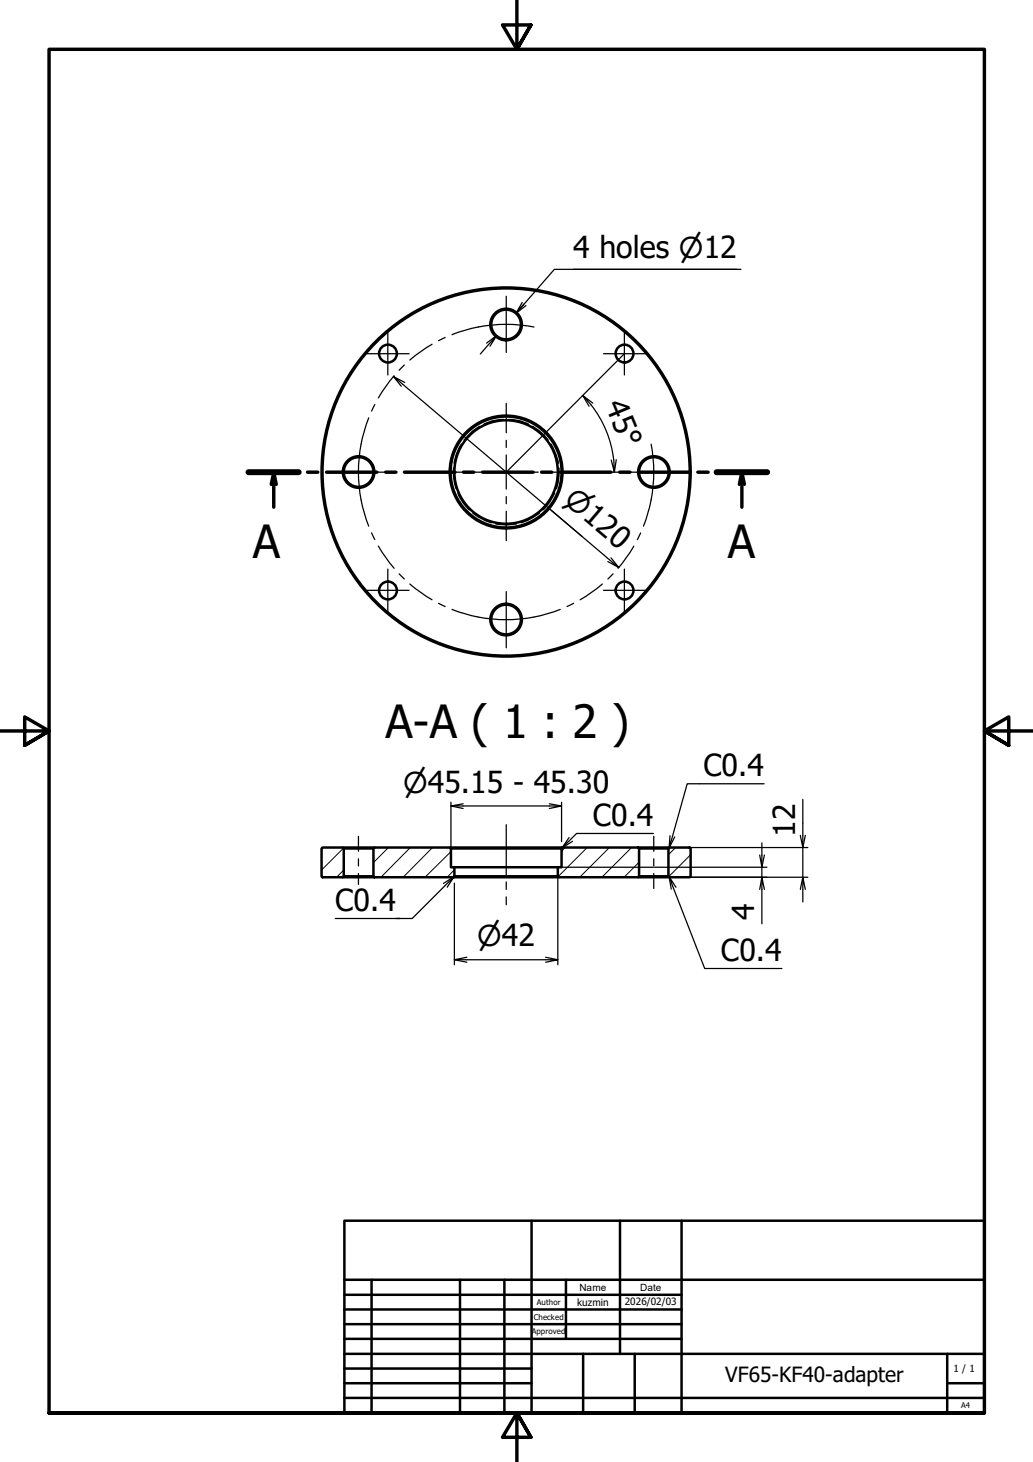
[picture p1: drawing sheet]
<svg xmlns="http://www.w3.org/2000/svg" width="210mm" height="297mm" viewBox="0 0 210 297" stroke-linecap="round" stroke-linejoin="round" font-family="sans-serif">
<!-- layer: Hatch (ISO) -->
<g fill="none" stroke="#000" stroke-width=".2">
<path d="M69.8 172.3l-4.5 4.5M69.8 176.8l-1.4 1.4M78.9 172.2l-3 3M83.4 172.2l-6 6M87.9 172.2l-6 6M91.6 173l-5.2 5.2M92.3 176.7l-1.4 1.5M114.8 172.2l-.7 .8M119.3 172.2l-5.9 5.9M123.8 172.2l-6 6M128.3 172.2l-6 6M129.9 175.2l-3.1 3"/>
<path d="M137.3 172.2l-1.5 1.5M140.3 173.7l-4.4 4.4"/>
</g>
<!-- layer: Hidden (ISO) -->
<g fill="none" stroke="#000" stroke-width=".38">
<path d="M92.2 95.1a10.9 10.9 0 0 0 .5 4.1M93.8 90.3a9.4 9.4 0 0 0-1.5 3.8M97.4 86.7a11.2 11.2 0 0 0-3 2.7M102.4 85.3a8.3 8.3 0 0 0-4 .9M103.4 85.3a8.9 8.9 0 0 1 4 .9M108.3 86.7a11.2 11.2 0 0 1 3 2.7M112 90.3a12.8 12.8 0 0 1 1.4 3.8M113.5 95.1a10.9 10.9 0 0 1-.5 4.1M93.1 100.2a9.1 9.1 0 0 0 2.3 3.4M96.1 104.3l2.5 1.4 1.2 .5M100.8 106.4a11.3 11.3 0 0 0 4.1 0M109.5 104.3l-2.4 1.4-1.2 .5"/>
<path d="M112.6 100.2a10.3 10.3 0 0 1-2.3 3.4"/>
</g>
<!-- layer: Visible (ISO) -->
<g fill="none" stroke="#000" stroke-width=".51">
<path d="M65.5 172.2h4.2l.1 .2v5.6l-.1 .2h-4.2l-.2-.2v-5.6zM69.7 178.2h6.4M69.7 172.2h6.4M69.8 178h6.1M69.8 172.4h6.1M76.1 172.2h15.3l.2 .2v3.8h.7v1.8l-.2 .2h-16l-.2-.2v-5.6zM91.4 172.2h22.9M91.6 172.4h22.5M92.1 178.2h21.4M92.3 178h21M92.3 176.2h21M114.1 172.4l.2-.2h15.4l.2 .2v5.6l-.2 .2h-16.2l-.2-.2v-1.8h.8z"/>
<path d="M129.7 178.2h6.4M129.7 172.2h6.4M129.9 178h5.9M129.9 172.4h5.9M135.8 172.4l.3-.2h4l.2 .2v5.6l-.2 .2h-4l-.3-.2z"/>
<circle cx="78.8" cy="71.8" r="1.81"/>
<circle cx="102.8" cy="65.9" r="3.2"/>
<circle cx="102.8" cy="65.9" r="3"/>
<circle cx="126.9" cy="71.8" r="1.81"/>
<circle cx="72.9" cy="95.9" r="3.2"/>
<circle cx="72.9" cy="95.9" r="3"/>
<circle cx="102.8" cy="95.9" r="37.5"/>
<circle cx="102.8" cy="95.9" r="37.3"/>
<circle cx="102.8" cy="95.9" r="11.3"/>
<circle cx="102.8" cy="95.9" r="11.5"/>
<circle cx="102.8" cy="95.9" r="10.5"/>
<circle cx="132.9" cy="95.9" r="3"/>
<circle cx="132.9" cy="95.9" r="3.2"/>
<circle cx="78.8" cy="120" r="1.81"/>
<circle cx="126.9" cy="120" r="1.81"/>
<circle cx="102.8" cy="125.9" r="3"/>
<circle cx="102.8" cy="125.9" r="3.2"/>
</g>
<!-- layer: Section Line (ISO) -->
<g fill="none" stroke="#000" stroke-width=".7">
<path d="M50.5 95.9h10.2M55.6 95.9l-.5 2.5M56.1 98.4l-.5-2.5v7.1M62.5 95.9h2.1M66.4 95.9h10.2M78.4 95.9h2.1M82.2 95.9h10.3M94.2 95.9h2.1M98 95.9h10.3M110 95.9h2.1M113.9 95.9h10.2M125.9 95.9h2.1"/>
<path d="M129.7 95.9h10.3M141.8 95.9h2.1M145.6 95.9h10.3M150.7 95.9l-.5 2.5M151.3 98.4l-.6-2.5v7.1"/>
</g>
<path d="M50.5 95.9h10.2M145.6 95.9h10.3" fill="none" stroke="#000" stroke-width="1.2"/>
<!-- layer: Border (ISO) -->
<path d="M105 0v10l-2.9-4.9h5.8l-2.9 4.9 2.9-4.9M0 148.5h10l-5-2.8v5.7l5-2.9-5 2.9M210 148.5h-10l5-2.8v5.7l-5-2.9 5 2.9M10 287.1v-277.1h190v277.1h-190h190M107.9 292l-2.9-4.9 2.9 4.9h-5.8l2.9-4.9v9.9" fill="none" stroke="#000" stroke-width=".7"/>
<!-- layer: Title (ISO) -->
<g fill="none" stroke="#000" stroke-width=".51">
<path d="M70 248h130v39.1h-130zM108 248v39.1M126 248v27.1M138.5 248v39.1M70 275.1h130M70 263.1h68.5M70 266.1h68.5M70 269h68.5M70 272h68.5M70 278.1h38M70 260h130M75.5 260v27.1"/>
<path d="M93.5 260v27.1M102.5 260v27.1M115 260v12M118.5 275.1v12M129 275.1v12M192.5 275.1v12M70 281h38M70 284h130M192.5 281h7.5"/>
</g>
<!-- layer: Sketch Geometry (ISO) -->
<path d="M126.9 71.9l-24 24" fill="none" stroke="#000" stroke-width=".25"/>
<!-- layer: Center Mark (ISO) -->
<g fill="none" stroke="#000" stroke-width=".25">
<path d="M74.5 71.9h8.6M78.8 67.5v8.7M102.9 60.2v11.4M122.6 71.9h8.6M126.9 67.5v8.7M67.2 95.9h11.3M88.9 95.9h6M96.4 95.9h1.5M99.4 95.9h6.9M102.9 82v5.9M102.9 89.5v1.4M102.9 92.4v7"/>
<path d="M107.8 95.9h1.5M110.8 95.9h6M127.1 95.9h11.5M74.5 119.9h8.6M78.8 115.6v8.7M102.9 100.9v1.4M102.9 103.9v5.9M122.6 119.9h8.6M126.9 115.6v8.7M102.9 120.2v11.4"/>
</g>
<!-- layer: Centerline (ISO) -->
<g fill="none" stroke="#000" stroke-width=".25">
<path d="M80.1 76.3l-1.7 2.2-1.5 2.4M82.2 74.2l-1.1 1M87.8 69.9l-2.3 1.5-2.2 1.8M90.5 68.6l-1.4 .6M108.5 66.4a30 30 0 0 0-16.7 1.6M74.9 84.9a30 30 0 0 0 0 22M76.2 82.2l-.7 1.3M132.3 90.2a30 30 0 0 1-1.5 16.7M75.5 108.3l.7 1.3M76.9 110.9l1.5 2.4 1.7 2.2M81.1 116.6l1.1 1M83.3 118.6l2.2 1.8 2.3 1.5"/>
<path d="M122.4 118.6l-2.2 1.8-2.3 1.5M124.6 116.6l-1.1 1M128.8 110.9l-1.5 2.4-1.7 2.2M130.2 108.3l-.7 1.3M89.1 122.6l1.4 .6M91.8 123.8a30 30 0 0 0 22 0M116.6 122.6l-1.4 .6M72.8 169.9v3.1M72.8 174.5v1.4M72.8 177.5v2.2M102.9 167.6v10.1M102.9 179.2v1.5"/>
<path d="M132.8 169.9v3.1M132.8 174.5v1.4M132.8 177.5v3M102.9 182.2v1.6"/>
</g>
<!-- layer: Dimension (ISO) -->
<g fill="none" stroke="#000" stroke-width=".25">
<path d="M116.5 54.7h33.2M150.6 54.7h-38l-7.8 9 2.1-1.6M79.9 76.5l1.6 2M82.2 77.7l-2.3-1.2 45.8 38.8-2.2-1.2M99.6 70.3l1.3-2.1-3.3 3.7M100.9 68.2l-2 1.5M106.1 61.5l-1.3 2.2 1.7-1.9M118.4 80.4l1.3 2.1M120.1 82.2a22 22 0 0 1 4.6 11.2M120.5 81.9l-2.1-1.5 1.7 1.8M123.8 95.9h3.3M124.7 93.4l.1 2.5-.6-2.4"/>
<path d="M125.2 93.4l-.4 2.5M112 103.6l6.3 5.4M124.1 113.3l1.6 2M91.6 163.8l2.5 .5M91.6 163v9.4M92.3 178v.4M92.3 179.4v16.6M94.1 163.3l-2.5 .5h22.5l-2.5 .5M111.6 163.3l2.5 .5M113.3 178v18M113.3 176.2h19.5M113.5 178.2h19.3"/>
<path d="M114.1 163v8M114.1 172.1v.3M129.7 172.2h3.1M133 178.2h3M133 176.2h22.8M133 172.2h3M137 178.2h27.1M137 172.2h27.1M154.8 171.2v5l-.4-2.5M155.3 173.7l-.5 2.5v2l-.4 2.5M163.1 162.4v9.8l-.5-2.5M163.6 169.7l-.5 2.5v6l-.5 2.5"/>
<path d="M92.3 195l2.6 .5M94.9 194.5l-2.6 .5h21l-2.4 .5M110.9 194.5l2.4 .5M155.3 180.7l-.5-2.5v9.5M163.6 180.7l-.5-2.5v5"/>
</g>
<!-- layer: Symbol (ISO) -->
<path d="M155.3 159.2h-15.7l-3.6 13.1 .1-2.5M92.3 178.1l-2.2 1.4M116.3 170.9l-2.1 1.4M132.8 169.3h-15.6l-3 3 1.4-2.1M136 178.1l.4 2.5M137.1 170l-1.1 2.3M68.1 186.6h13.2h-.8M90.9 180.3l1.4-2.2-8.5 8.5h-2.5M137.4 180.3l-1.4-2.2 7.2 18.7h15.7" fill="none" stroke="#000" stroke-width=".25"/>
<g font-size="9.3">
<text x="51.4" y="113.3">A</text>
<text x="147.9" y="113.3">A</text>
<text x="78.4" y="149.8">A-A ( 1 : 2 )</text>
</g>
<g font-size="6.2">
<text x="116.5" y="52.5">4 holes ⌀12</text>
<text x="122.9" y="82.3" transform="rotate(68 122.9 82.3)">45°</text>
<text x="142.9" y="157.7">C0.4</text>
<text x="120.5" y="167.8">C0.4</text>
<text x="161.5" y="170" transform="rotate(-90 161.5 170)">12</text>
<text x="68.1" y="185.1">C0.4</text>
<text x="153.2" y="186.9" transform="rotate(-90 153.2 186.9)">4</text>
<text x="146.5" y="195.2">C0.4</text>
</g>
<g font-size="5.8">
<text x="114.3" y="102" transform="rotate(40 114.3 102)">⌀120</text>
<text x="81.9" y="161.1">⌀45.15 - 45.30</text>
<text x="97" y="192.3">⌀42</text>
</g>
<text font-size="4.3" x="147.4" y="280.7">VF65-KF40-adapter</text>
<g font-size="2">
<text x="117.7" y="262.3">Name</text>
<text x="130" y="262.3">Date</text>
<text x="117.3" y="265.3">kuzmin</text>
<text x="126.9" y="265.2">2026/02/03</text>
<text x="193.7" y="278.7">1 / 1</text>
</g>
<g font-size="1.6">
<text x="108.5" y="268.1">Checked</text>
<text x="109.1" y="265.2">Author</text>
<text x="108.1" y="271">Approved</text>
<text x="195.3" y="286.1">A4</text>
</g>
</svg>
